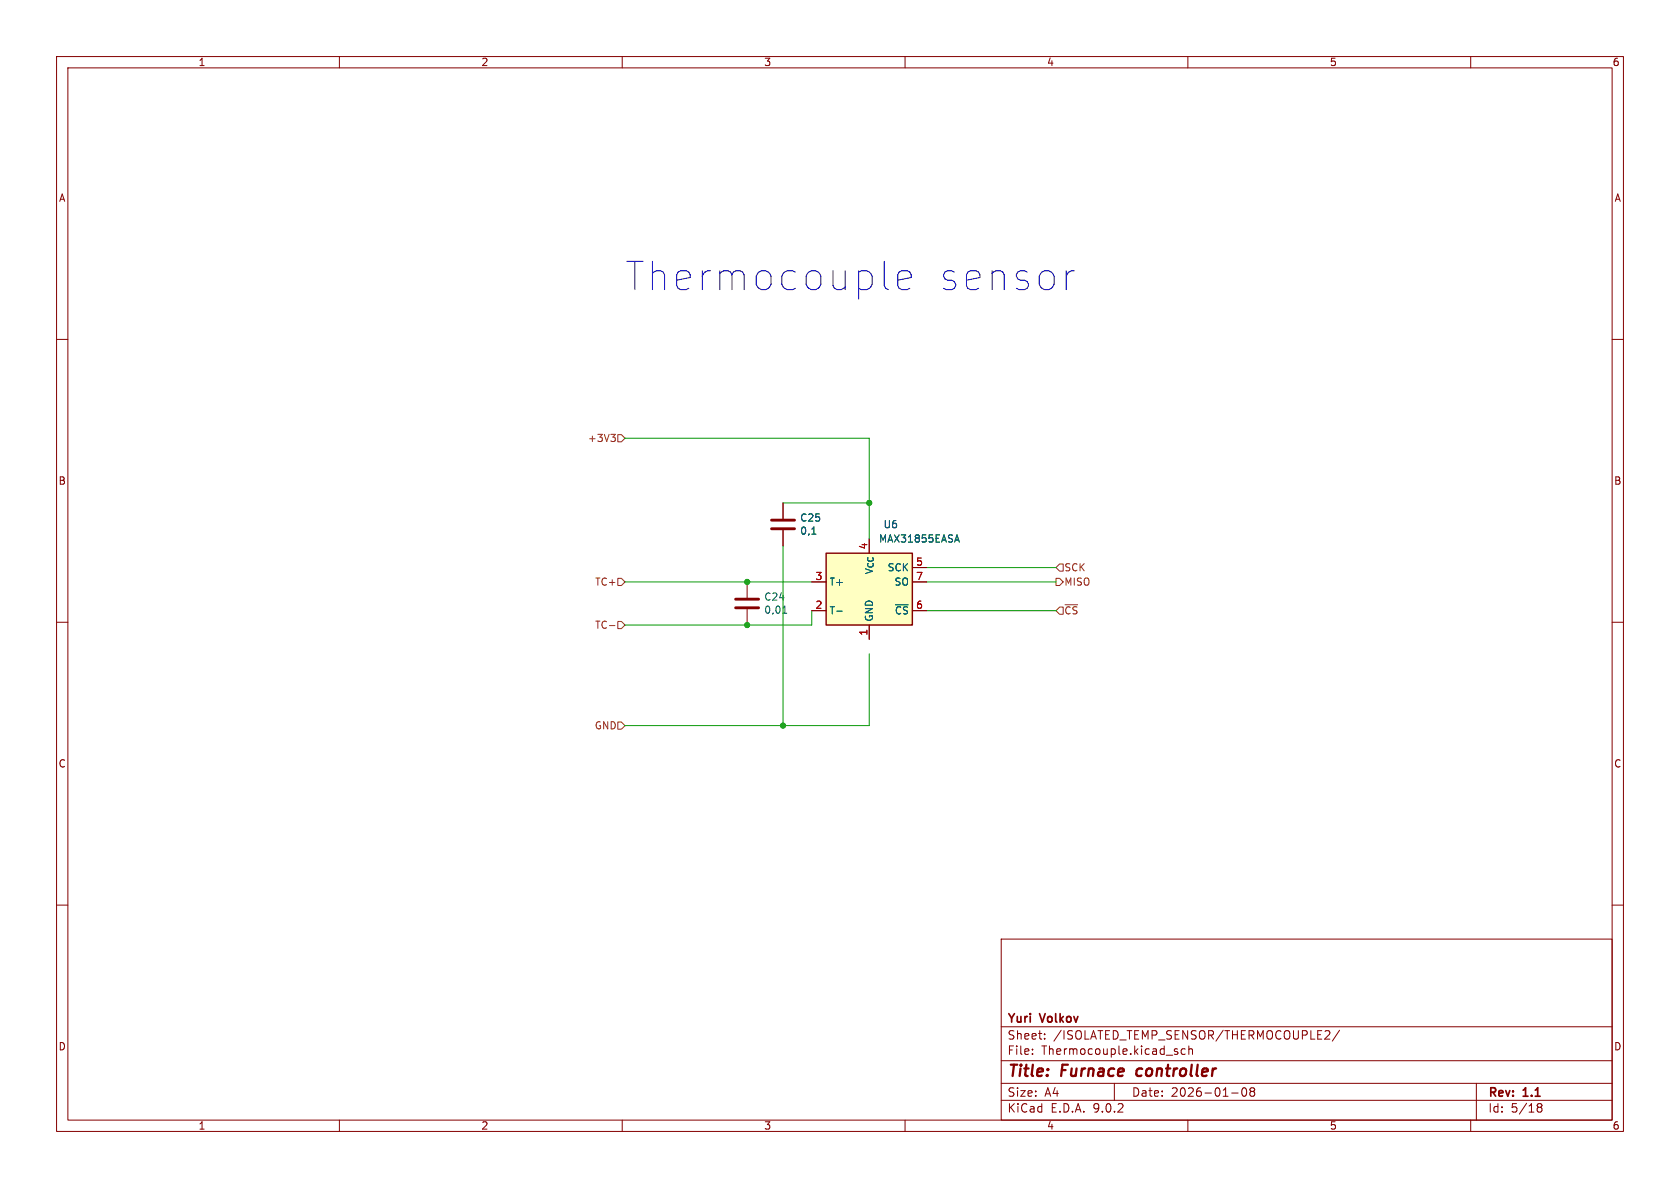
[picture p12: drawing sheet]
<svg xmlns="http://www.w3.org/2000/svg" width="297mm" height="210mm" viewBox="0 0 297 210" stroke-linecap="round" stroke-linejoin="round" font-family="sans-serif">
<g fill="none" stroke="#840000" stroke-width=".18">
<path d="M10 10h277v190h-277zM12 12h273v186h-273zM60 10v2M110 10v2M160 10v2M210 10v2M260 10v2M10 60h2M285 60h2M138.4 88.9v2.8M138.4 93.7v2.8M10 110h2"/>
<path d="M132.1 102.9v2.8M132.1 107.7v2.8M285 110h2M10 160h2M177 166h108v32h-108zM285 160h2M60 198v2M110 198v2M160 198v2M177 194.5h108M177 191.5h108M177 187.5h108"/>
<path d="M177 181.5h108M182.5 186.3v.1M182.5 185.5v.1M184.7 183.6v.1M184.7 182.8v.1M197 191.5v3M207.8 185.9l.4 .1v.2l-.2 .2h-.3M207.8 185.4l.4 .1M209.5 185.5l-.4-.1-.3 .3v.4l.2 .2h.5M210 198v2M210.2 185.5l.2-.1 .3 .1 .1 .9M210.2 184.9v1.5"/>
<path d="M217.7 193.2h1.2M219.7 192.4l.2-.1a.81 .81 0 0 1 .6 .6 .81 .81 0 0 1-.3 .8l-.2 .1a.81 .81 0 0 1-.3-1.4zM221.2 192.9l-.2-.2 .2-.4 .5 .1 .1 .2-.3 .3M221.2 192.9l-.2 .3v.5l.2 .1 .5-.1 .1-.2-.1-.4-.2-.2M221.2 192.9h.3M234.8 182.2l.3 .3-.1 .3-.8 .9h.9M236.8 182.1l-1.3 2M260 198v2M261 191.5v6.5M271.7 195.5l.3 .2M271.7 195.4l.3-.3 .5 .1 .1 .3-.3 .2M272 195.7h.3"/>
<path d="M272 195.7l-.3 .3M272.3 195.7l.3 .3-.1 .5-.5 .1-.3-.3"/>
</g>
<path d="M201.1 189.1l-.2 .7 .3 .4" fill="none" stroke="#840000" stroke-width=".4"/>
<path d="M136.4 91.9h4.1M136.4 93.5h4.1M130 105.9h4.1M130 107.4h4.1" fill="none" stroke="#840000" stroke-width=".51"/>
<path d="M143.5 94.4h.7M138.4 108.4h.7M138.6 107.3l.1-.2v1.3" fill="none" stroke="#006464" stroke-width=".18"/>
<path d="M146 97.8h15.3v12.7h-15.3z" fill="#ffffc2"/>
<path d="M146 97.8h15.3v12.7h-15.3z" fill="none" stroke="#840000" stroke-width=".25"/>
<path d="M138.4 88.9v2.8M138.4 93.7v2.8M143.5 102.9h2.5M143.5 108h2.5M153.7 110.5v2.5M161.3 102.9h2.5M161.3 108h2.5M161.3 100.3h2.5" fill="none" stroke="#840000" stroke-width=".18"/>
<path d="M143.5 94.4h.7M168.9 95.5h.6M169.2 94.6l.4 1.2M147.9 108h1" fill="none" stroke="#006464" stroke-width=".18"/>
<path d="M108 76.8h.8l-.4 .5M108.5 77.3l.3 .2v.3l-.3 .2M109.2 76.8h.7l.6 .7-.6 .6h-.7zM187.3 99.7h.7v1.3h-.7l-.6-.7zM107.7 110.6h1M109.2 102.2h.7l.6 .7-.6 .6h-.7zM109.2 109.9h.7l.6 .6-.6 .6h-.7zM186.7 102.2h.6l.7 .7-.7 .6h-.6zM187.3 107.3h.7v1.3h-.7l-.6-.6zM109.2 127.6h.7l.6 .7-.6 .6h-.7z" fill="none" stroke="#725600" stroke-width=".18"/>
<path d="M110.5 77.5h43.2v17.8M138.4 96.5v31.8M138.4 88.9h15.3M110.5 102.9h33M143.5 108v2.5h-33M153.7 115.6v12.7h-43.2M163.8 102.9h22.9M163.8 100.3h22.9M163.8 108h22.9" fill="none" stroke="#009600" stroke-width=".18"/>
<path d="M158.7 49.5l2.4-.4v-.5l-.2-.5-.5-.2h-1l-.5 .2-.2 .5v1.9l.2 .5 .5 .2h1l.5-.2M189.9 47.9h-.5l-.4 .2" fill="none" stroke="#0000c2" stroke-width=".18"/>
<g fill="#009600" stroke="#009600" stroke-width=".18">
<circle cx="153.7" cy="88.9" r=".46"/>
<circle cx="138.4" cy="128.3" r=".46"/>
<circle cx="132.1" cy="102.9" r=".46"/>
<circle cx="132.1" cy="110.5" r=".46"/>
</g>
<g font-size="7" fill="#0000c2">
<text x="111" y="51.8">Thermocouple</text>
<text x="166" y="51.8">sensor</text>
</g>
<g font-size="2.8" fill="#840000">
<text x="178" y="190.9">Title:</text>
<text x="187.7" y="190.9">Furnace</text>
<text x="201.8" y="190.9">controller</text>
</g>
<g font-size="2.1" fill="#840000">
<text x="178" y="184">Sheet:</text>
<text x="178" y="181.2">Yuri</text>
<text x="184" y="181.2">Volkov</text>
<text x="186.2" y="184">/ISOLATED_TEMP_SENSOR/THERMOCOUPLE2/</text>
<text x="178" y="186.7">File:</text>
<text x="184.1" y="186.7">Thermocouple.kicad_sch</text>
<text x="178" y="196.9">KiCad</text>
<text x="178" y="194.1">Size:</text>
<text x="184.7" y="194.1">A4</text>
<text x="185.7" y="196.9">E.D.A.</text>
<text x="193.3" y="196.9">9.0.2</text>
<text x="200" y="194.1">Date:</text>
<text x="207" y="194.1">2026-01-08</text>
<text x="263" y="194.3">Rev:</text>
<text x="263" y="196.9">Id:</text>
<text x="267.1" y="196.9">5/18</text>
<text x="269.4" y="194.3">1.1</text>
</g>
<g font-size="1.8" fill="#840000">
<text x="35" y="11.9">1</text>
<text x="85" y="11.9">2</text>
<text x="135" y="11.9">3</text>
<text x="185" y="11.9">4</text>
<text x="235" y="11.9">5</text>
<text x="285" y="11.9">6</text>
<text x="10.3" y="35.9">A</text>
<text x="285.3" y="35.9">A</text>
<text x="10.3" y="85.9">B</text>
<text x="285.3" y="85.9">B</text>
<text x="10.3" y="135.9">C</text>
<text x="285.3" y="135.9">C</text>
<text x="10.3" y="185.9">D</text>
<text x="285.3" y="185.9">D</text>
<text x="35" y="199.9">1</text>
<text x="85" y="199.9">2</text>
<text x="135" y="199.9">3</text>
<text x="185" y="199.9">4</text>
<text x="235" y="199.9">5</text>
<text x="285" y="199.9">6</text>
</g>
<g font-size="1.8" fill="#725600">
<text x="103.8" y="78.3">+3V3</text>
<text x="188.1" y="101.2">SCK</text>
<text x="105.1" y="103.7">TC+</text>
<text x="188.1" y="103.7">MISO</text>
<text x="105.1" y="111.4">TC-</text>
<text x="188.1" y="108.8">~{CS}</text>
<text x="105" y="129.1">GND</text>
</g>
<g font-size="1.8" fill="#006464">
<text x="141.4" y="92.4">C25</text>
<text x="141.4" y="94.7">0,1</text>
<text x="156.1" y="93.6">U6</text>
<text x="154.5" y="101.7" transform="rotate(-90 154.5 101.7)">V_{CC}</text>
<text x="155.3" y="96.1">MAX31855EASA</text>
<text x="156.8" y="101.2">SCK</text>
<text x="135" y="106.4">C24</text>
<text x="146.6" y="103.7">T+</text>
<text x="158" y="103.7">SO</text>
<text x="135" y="108.7">0,01</text>
<text x="146.6" y="108.8">T-</text>
<text x="154.5" y="110" transform="rotate(-90 154.5 110)">GND</text>
<text x="158.1" y="108.8">~{CS}</text>
</g>
<g font-size="1.8" fill="#a90000">
<text x="153.4" y="97.2" transform="rotate(-90 153.4 97.2)">4</text>
<text x="161.9" y="100.1">5</text>
<text x="144.1" y="102.6">3</text>
<text x="144.1" y="107.7">2</text>
<text x="161.9" y="102.6">7</text>
<text x="161.9" y="107.7">6</text>
<text x="153.4" y="112.5" transform="rotate(-90 153.4 112.5)">1</text>
</g>
</svg>
